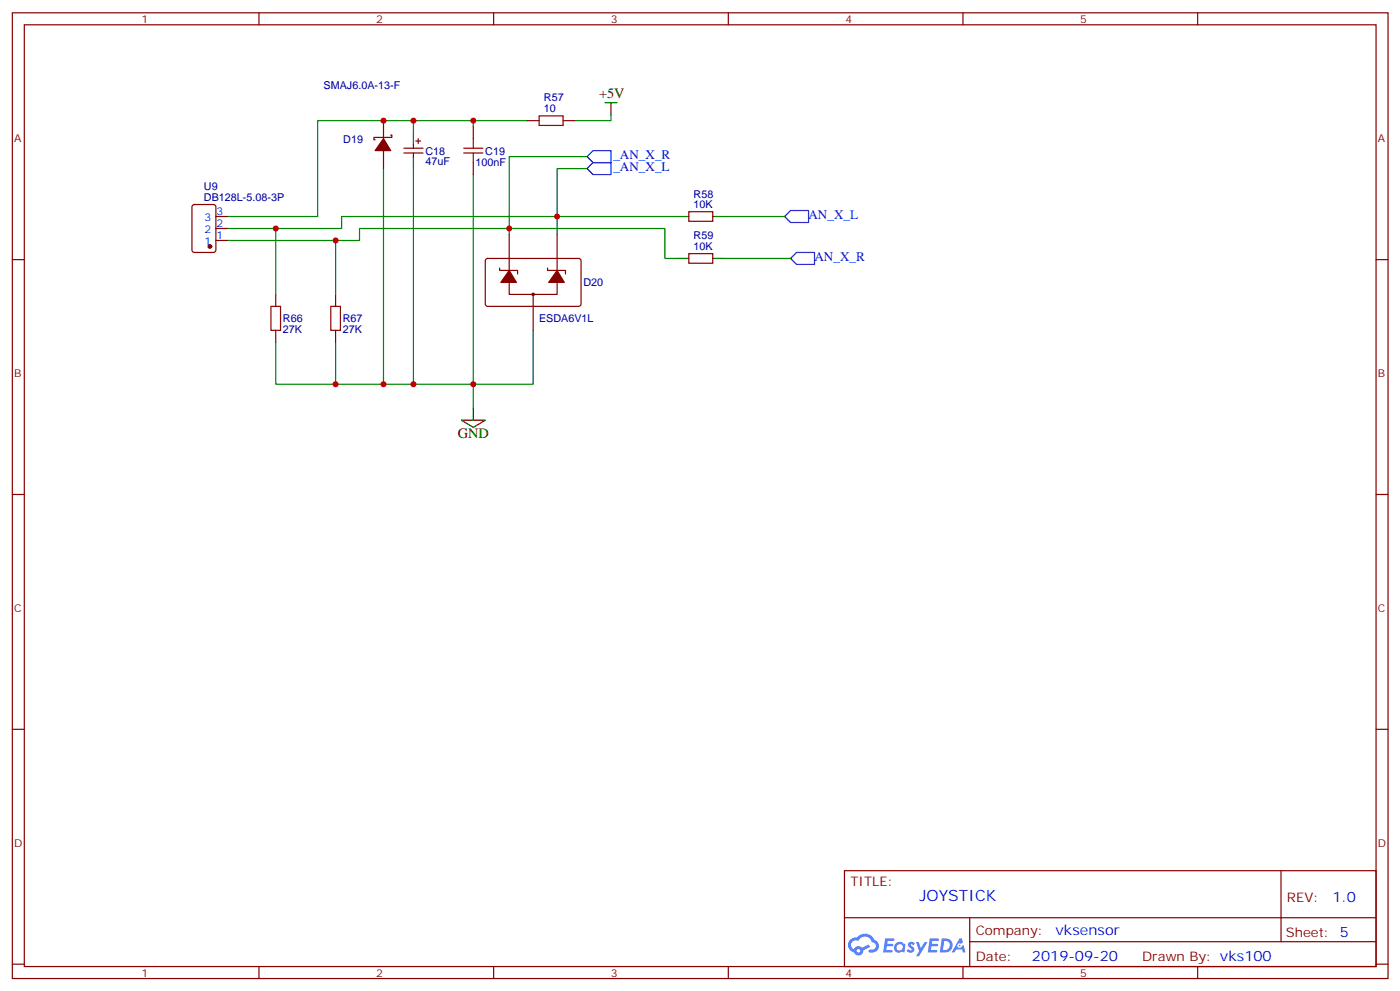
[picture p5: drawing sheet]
<svg xmlns="http://www.w3.org/2000/svg" width="413mm" height="292mm" viewBox="0 0 413 292" stroke-linecap="round" stroke-linejoin="round" font-family="sans-serif">
<g fill="none" stroke="#870000" stroke-width=".35">
<path d="M3.6 3.8h405.4v284.3h-405.4zM7.2 7.3h398.2v277.3h-398.2zM76.3 3.8v3.5M145.5 3.8v3.5M214.6 3.8v3.5M283.7 3.8v3.5M352.9 3.8v3.5M3.6 76.4h3.6M405.4 76.4h3.6M3.6 145.6h3.6M405.4 145.6h3.6M3.6 214.7h3.6"/>
<path d="M405.4 214.7h3.6M248.8 256.4h156.6v28.2h-156.6zM377.4 256.4v20.9M248.8 270.2h156.5M285.7 277.3h119.6M285.7 270.2v14.1M3.6 283.9h3.6M76.3 284.6v3.5M145.5 284.6v3.5M214.6 284.6v3.5M283.7 284.6v3.5M352.9 284.6v3.5"/>
<path d="M405.4 283.9h3.6"/>
</g>
<g fill="#5487ff">
<path d="M267.8 277.5a1.22 1.22 0 0 1 1.7 .3l-.4 .6a.47 .47 0 0 0-.3-.4 .47 .47 0 0 0-.5 .2l.2 .2a1.14 1.14 0 0 1 .7 1.7 1.14 1.14 0 0 1-1.9 0l-.2-.2 .5-.5 .7 .4a.29 .29 0 0 0 .4-.2 .29 .29 0 0 0-.3-.4 1.04 1.04 0 0 1-.6-1.7z"/>
<path d="M260.8 276.3h2.4l.3 .2-.1 .5h-1.9l-.1 .9h1.5l.4 .4-.4 .3h-1.6l-.2 1.1 1.8 .1 .1 .3-.1 .3h-2.7z"/>
<path d="M274 276.3h2.3l.3 .2-.1 .5h-1.8l-.1 .9h1.5l.3 .4-.4 .3h-1.6l-.1 1.1 1.7 .1 .2 .3-.2 .3h-2.6z"/>
<path d="M282.7 276.3h.7l.3 1.2-.6 .4a.69 .69 0 0 0-1 .2 .69 .69 0 0 0 .5 1 .69 .69 0 0 0 .8-.6l.5-.3 .6 2.2h-.8l-.2-.8h-1.8l-.5 .8h-.8z"/>
<path d="M269.9 277.4h.8l.6 1.8 1.1-1.8h.9l-2.6 4.2h-.8l.9-1.6z"/>
<path d="M277.5 276.3l-.6 4.1h1.3a2.11 2.11 0 0 0 2.5-2.1 2.11 2.11 0 0 0-2.5-2zM278.2 277a1.39 1.39 0 0 1 1.7 1.4 1.39 1.39 0 0 1-1.8 1.3h-.3z"/>
<path d="M263.8 277.9a1.54 1.54 0 0 0-.1 2.2 1.54 1.54 0 0 0 2.2 .1l.6 .2 .3-2.3-.2-.2h-.4a1.49 1.49 0 0 0-2.4 0zM264.1 278.9a.94 .94 0 0 1 1.8 0 .94 .94 0 0 1-1.8 0z"/>
<path d="M250.5 276.7a2.18 2.18 0 0 0 1.1 3.7 1.44 1.44 0 0 0 1.6 .9 1.44 1.44 0 0 0 1.2-1.5l2-1-.5-.7-1.9 .9a1.47 1.47 0 0 0-2.4 .5 1.39 1.39 0 0 1-.7-2 1.39 1.39 0 0 1 2-.4 2.12 2.12 0 0 1 2.2-1.3 2.12 2.12 0 0 1 1.9 1.7 1.14 1.14 0 0 1 1.1 1.4 1.14 1.14 0 0 1-1.7 .7 .43 .43 0 0 0-.5 .4 .43 .43 0 0 0 .4 .5 1.98 1.98 0 0 0 2.5-1.3 1.98 1.98 0 0 0-1.2-2.5 3.1 3.1 0 0 0-5.3-.7l-.9 .1zM252.4 280a.55 .55 0 0 1 1.1 0 .55 .55 0 0 1-1.1 0z"/>
<circle cx="282.7" cy="278.4" r=".26"/>
</g>
<path d="M121.8 39.1v3.5M178.3 30.2h3.5M180 30.2v3.6M121.8 46.1v3.5M199.4 76.1h3.6M199.4 63.7h3.6M210 76.1h3.5M210 63.7h3.5M135.9 123.7h7.1l-3.5 2.1zM139.5 120.2v3.5" fill="none" stroke="#000" stroke-width=".35"/>
<g fill="none" stroke="#008700" stroke-width=".35">
<path d="M121.8 35.5h-28.2v28.2h-26.5M139.5 35.5v1.8M155.3 35.5h-33.5v3.6M180 33.8v1.7h-10.6M113 49.6v63.5h-14.1v-12.3M121.8 49.6v63.5h-8.8M139.5 51.4v61.7h-17.7M173 46.1h-23v21.2h45.9v8.8h3.5M173 49.6h-8.9v14.1h35.3M67.1 67.3h33.5v-3.6h63.5v5.3M81.2 67.3v19.4M98.9 70.8v15.9"/>
<path d="M150 69v-1.7h-44.1v3.5h-38.8M213.5 63.7h17.7M213.5 76.1h19.4M157.1 97.3v15.8h-17.6v7.1M81.2 100.8v12.3h17.7"/>
</g>
<path d="M173 46.1l1.7-1.8h5.3v3.6h-5.3zM173 49.6l1.7-1.7h5.3v3.5h-5.3zM231.2 63.7l1.7-1.7h5.3v3.5h-5.3zM232.9 76.1l1.8-1.8h5.3v3.6h-5.3z" fill="none" stroke="#00f" stroke-width=".35"/>
<g fill="none" stroke="#870000" stroke-width=".35">
<path d="M113 35.5v5.3M115.1 39.8h.4v.7h-5.3v.7h.3M139.5 37.3v3.5M155.3 35.5h3.6M165.9 35.5h3.5M113 44.3v5.3M119 43.6h5.6M119 45h5.6M121.8 42.6v1M121.8 45v1.1M122.5 41.5h1.4M123.2 40.8v1.4"/>
<path d="M139.5 47.9v3.5M56.8 60.4l.5-.2h5.6l.7 .5v12.9l-.5 .7h-5.8l-.7-.4v-13zM63.6 70.8h3.5M63.6 67.3h3.5M63.6 63.7h3.5M143.2 76.3l.5-.2h27.1l.4 .7-.1 13-.6 .4-27.1-.1-.4-.6v-12.7zM147.2 78.9v.7h5.3v1.1M150 69v10.6M161.3 78.9v.7h5.3v1.1M164.1 69v10.6M203 74.7h7v2.8h-7zM203 62.3h7v2.9h-7z"/>
<path d="M81.2 86.7v3.5M81.2 97.3v3.5M98.9 86.7v3.5M98.9 97.3v3.5M150 83.1v3.6h14.1v-3.6M157.1 86.7v10.6"/>
<circle cx="157.1" cy="86.7" r=".35"/>
</g>
<g fill="#870000" stroke="#870000" stroke-width=".35">
<path d="M164.1 79.6l2.2 3.5h-4.6z"/>
<path d="M150 79.6l2.2 3.5h-4.6z"/>
<path d="M113 40.8l2.1 3.5h-4.6z"/>
<circle cx="61.8" cy="72.6" r=".53"/>
</g>
<path d="M158.9 34.1h7v2.8h-7zM136.6 45h5.7M136.6 43.6h5.7M139.5 40.8v2.8M139.5 45v2.9M79.8 90.2h2.9v7.1h-2.9zM97.5 90.2h2.8v7.1h-2.8z" fill="none" stroke="#a10000" stroke-width=".35"/>
<g fill="#c00">
<circle cx="150" cy="67.3" r=".88"/>
<circle cx="121.8" cy="113.1" r=".88"/>
<circle cx="139.5" cy="35.5" r=".88"/>
<circle cx="113" cy="35.5" r=".88"/>
<circle cx="121.8" cy="35.5" r=".88"/>
<circle cx="139.5" cy="113.1" r=".88"/>
<circle cx="164.1" cy="63.7" r=".88"/>
<circle cx="113" cy="113.1" r=".88"/>
<circle cx="98.9" cy="113.1" r=".88"/>
<circle cx="98.9" cy="70.8" r=".88"/>
<circle cx="81.2" cy="67.3" r=".88"/>
</g>
<text font-size="4.6" fill="#00f" x="270.9" y="265.4">JOYSTICK</text>
<g font-size="4.2">
<text x="176.5" y="28.7">+5V</text>
<text x="134.9" y="129">GND</text>
</g>
<g font-size="4.2" fill="#00f">
<text x="392.6" y="265.6">1.0</text>
<text x="311" y="275.2">vksensor</text>
<text x="304.1" y="283">2019-09-20</text>
</g>
<g font-size="3.9" fill="#00f">
<text x="180.7" y="46.7">_AN_X_R</text>
<text x="180.7" y="50.2">_AN_X_L</text>
<text x="238.2" y="64.5">AN_X_L</text>
<text x="240" y="76.8">AN_X_R</text>
</g>
<g font-size="3.9" fill="#800">
<text x="250.6" y="260.9">TITLE:</text>
<text x="379.2" y="265.6">REV:</text>
<text x="287.5" y="275.1">Company:</text>
<text x="378.9" y="275.8">Sheet: 5</text>
<text x="287.5" y="282.8">Date:</text>
<text x="336.5" y="282.9">Drawn By: vks100</text>
</g>
<g font-size="3.2" fill="#800">
<text x="41.7" y="6.8">1</text>
<text x="110.9" y="6.8">2</text>
<text x="180" y="6.8">3</text>
<text x="249.2" y="6.8">4</text>
<text x="318.3" y="6.8">5</text>
<text x="4.2" y="41.9">A</text>
<text x="406" y="41.9">A</text>
<text x="4.2" y="111">B</text>
<text x="406" y="111">B</text>
<text x="4.2" y="180.2">C</text>
<text x="406" y="180.2">C</text>
<text x="4.2" y="249.3">D</text>
<text x="406" y="249.3">D</text>
<text x="41.7" y="287.6">1</text>
<text x="110.9" y="287.6">2</text>
<text x="180" y="287.6">3</text>
<text x="249.2" y="287.6">4</text>
<text x="318.3" y="287.6">5</text>
</g>
<g font-size="3.2" fill="#000080">
<text x="95.4" y="26.2">SMAJ6.0A-13-F</text>
<text x="160.3" y="29.9">R57</text>
<text x="160.3" y="33.1">10</text>
<text x="101.2" y="42">D19</text>
<text x="125.3" y="45.5">C18</text>
<text x="143" y="45.5">C19</text>
<text x="125.3" y="48.6">47uF</text>
<text x="140.1" y="49">100nF</text>
<text x="60.1" y="59.2">DB128L-5.08-3P</text>
<text x="60.1" y="56">U9</text>
<text x="204.4" y="58.2">R58</text>
<text x="204.4" y="61.3">10K</text>
<text x="204.4" y="70.5">R59</text>
<text x="204.4" y="73.6">10K</text>
<text x="171.9" y="84.2">D20</text>
<text x="83.4" y="94.8">R66</text>
<text x="101" y="94.8">R67</text>
<text x="158.9" y="94.9">ESDA6V1L</text>
<text x="83.4" y="98">27K</text>
<text x="101" y="98">27K</text>
</g>
<g font-size="3.2" fill="#00f">
<text x="60.3" y="65.2">3</text>
<text x="63.8" y="63.4">3</text>
<text x="60.3" y="68.7">2</text>
<text x="63.8" y="70.4">1</text>
<text x="63.8" y="66.9">2</text>
<text x="60.3" y="72.2">1</text>
</g>
</svg>
